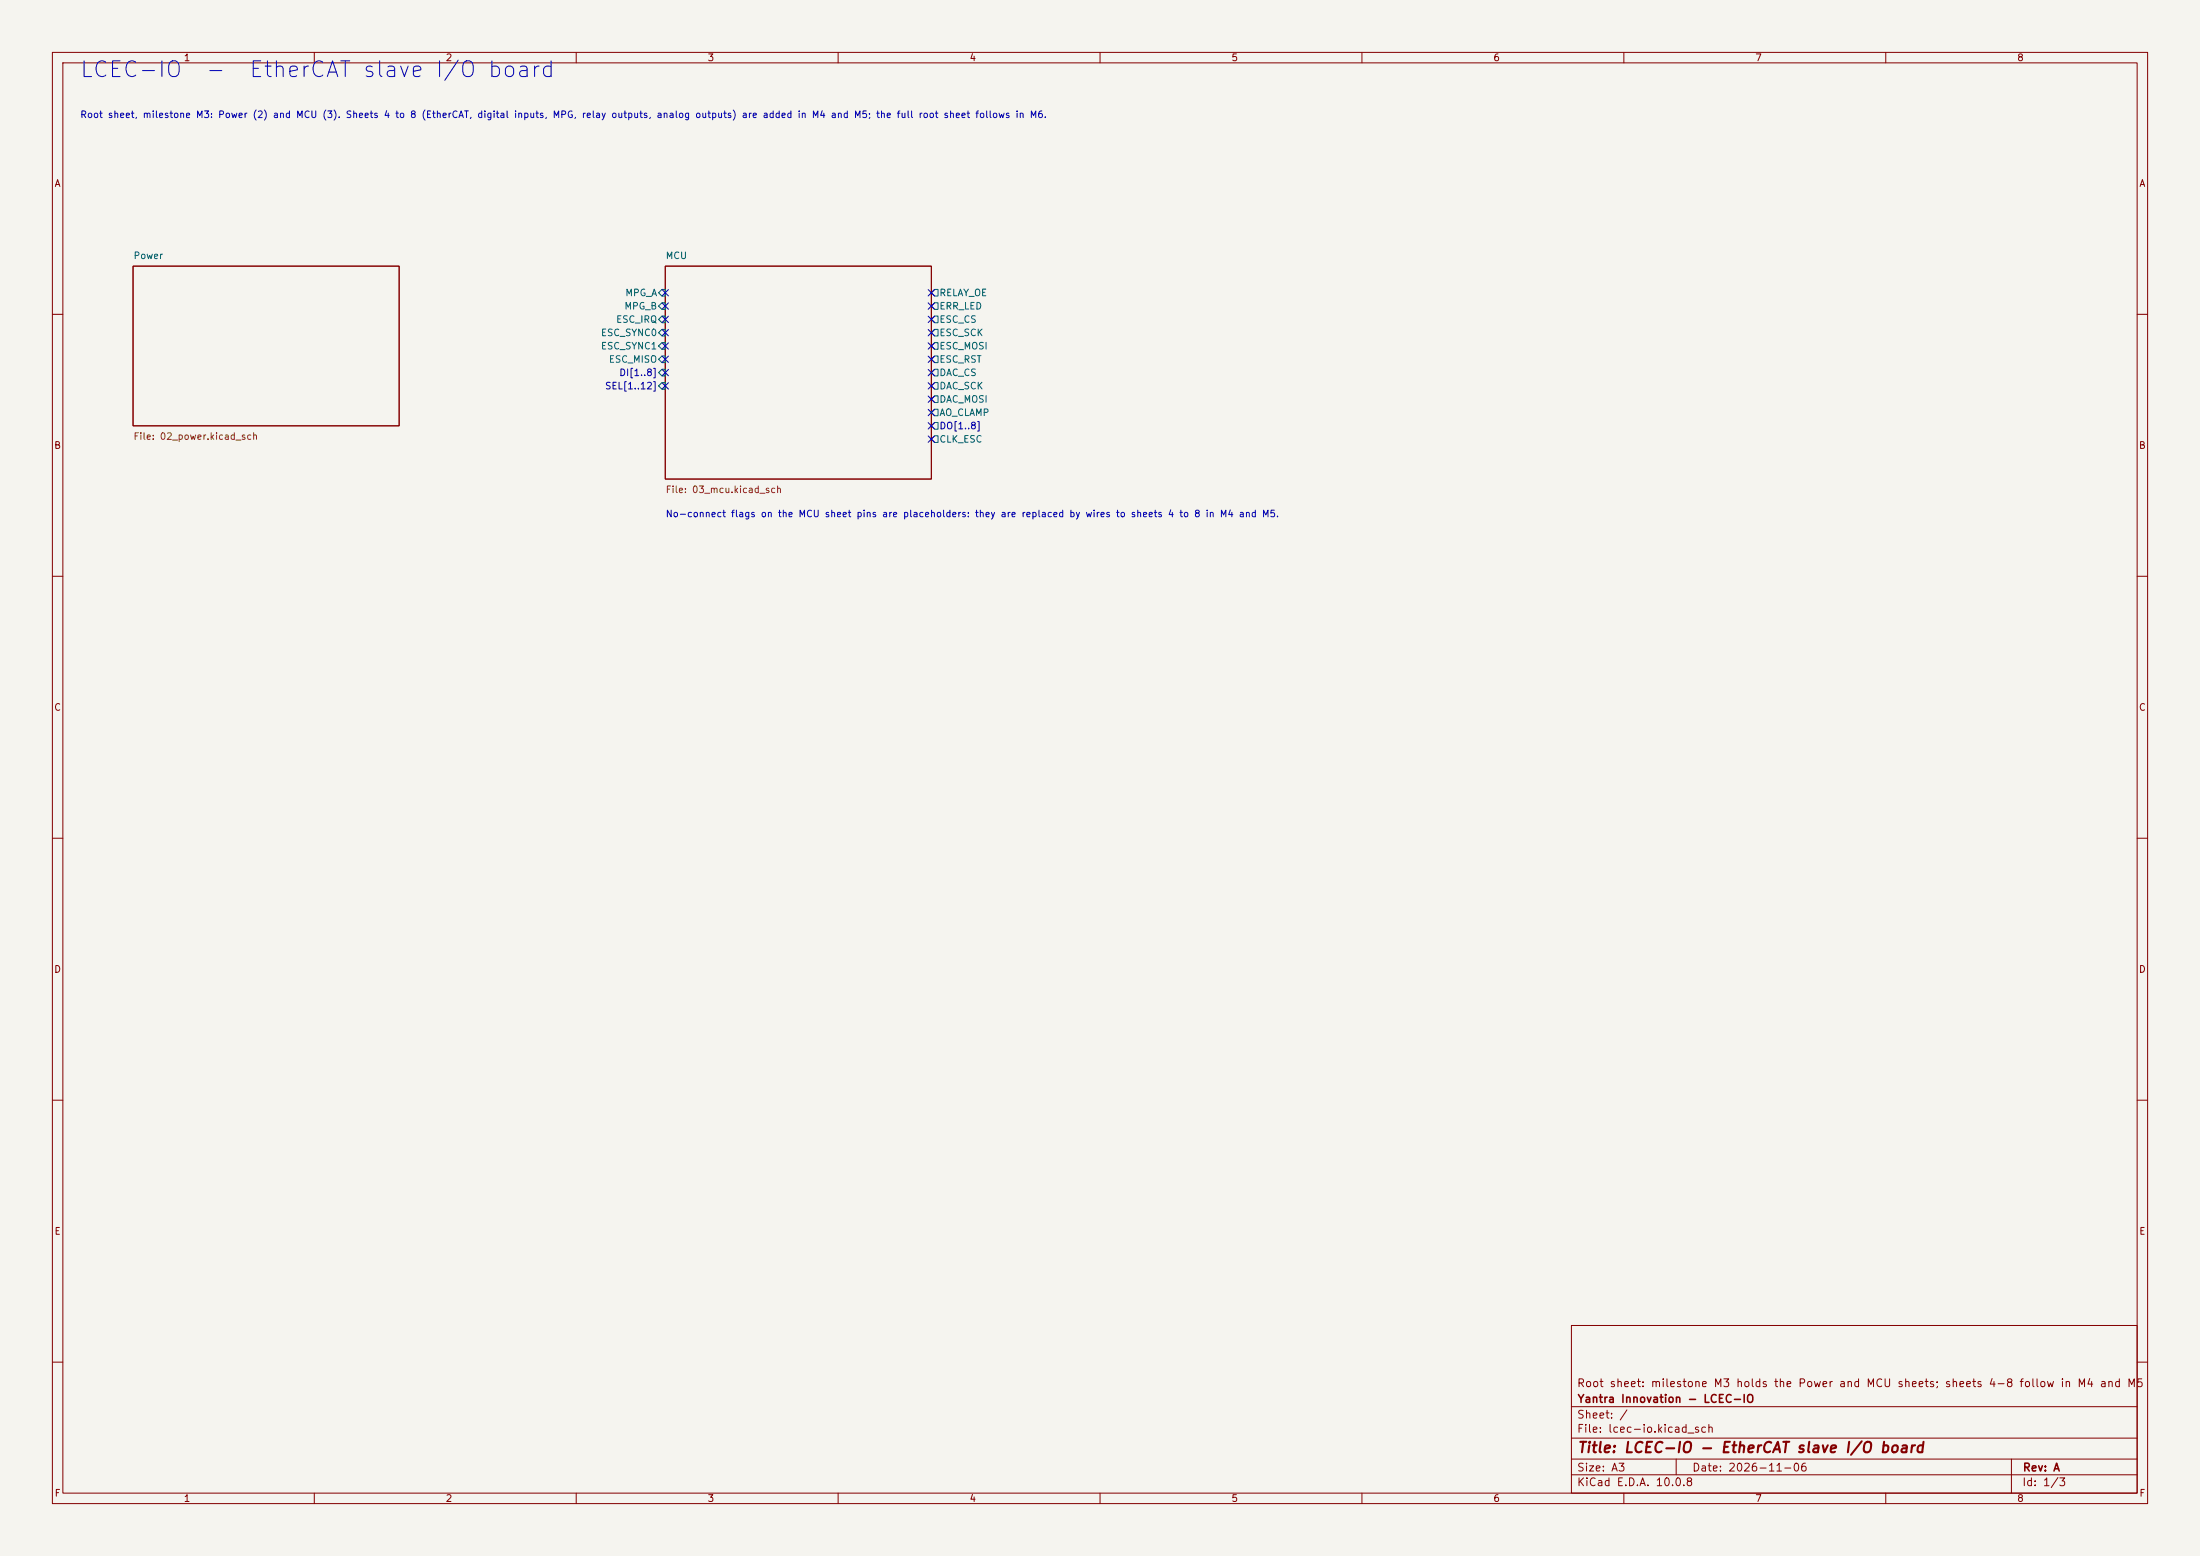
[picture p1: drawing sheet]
<svg xmlns="http://www.w3.org/2000/svg" width="420mm" height="297mm" viewBox="0 0 420 297" stroke-linecap="round" stroke-linejoin="round" font-family="sans-serif">
<path d="M0 0h420v297h-420z" fill="#f5f4ef" stroke="#f5f4ef" stroke-width=".19"/>
<g fill="none" stroke="#840000" stroke-width=".19">
<path d="M10 10h400v277h-400zM12 12h396v273h-396zM60 10v2M110 10v2M160 10v2M210 10v2M260 10v2M310 10v2M360 10v2M25.4 50.8h50.8v30.5h-50.8zM127 50.8h50.8v40.6h-50.8zM10 60h2"/>
<path d="M408 60h2M10 110h2M408 110h2M10 160h2M408 160h2M10 210h2M408 210h2M300 253h108v32h-108zM10 260h2M300 278.5h108M300 274.5h108M300 268.5h108"/>
<path d="M320 278.5v3M384 278.5v6.5M408 260h2M60 285v2M110 285v2M160 285v2M210 285v2M260 285v2M300 281.5h108M310 285v2M360 285v2"/>
</g>
<g fill="none" stroke="#006464" stroke-width=".19">
<path d="M126.4 55.2h.6v1.3h-.6l-.7-.6zM126.4 57.8h.6v1.3h-.6l-.7-.7zM177.8 55.9l.6-.7h.7v1.3h-.7zM177.8 58.4l.6-.6h.7v1.3h-.7zM126.4 60.3h.6v1.3h-.6l-.7-.6zM126.4 62.9h.6v1.2h-.6l-.7-.6zM126.4 65.4h.6v1.3h-.6l-.7-.7zM126.4 67.9h.6v1.3h-.6l-.7-.6zM126.4 70.5h.6v1.3h-.6l-.7-.7zM126.4 73h.6v1.3h-.6l-.7-.6zM177.8 61l.6-.7h.7v1.3h-.7zM177.8 66l.6-.6h.7v1.3h-.7z"/>
<path d="M177.8 68.6l.6-.7h.7v1.3h-.7zM177.8 71.1l.6-.6h.7v1.3h-.7zM177.8 73.7l.6-.7h.7v1.3h-.7zM177.8 76.2l.6-.6h.7v1.2h-.7zM177.8 78.7l.6-.6h.7v1.3h-.7zM178.4 62.9h.7v1.2h-.7l-.6-.6zM178.4 80.6h.7v1.3h-.7l-.6-.6zM178.4 83.2h.7v1.3h-.7l-.6-.7z"/>
</g>
<g fill="none" stroke="#000084" stroke-width=".19">
<path d="M126.4 57.8l1.2 1.2M126.4 55.3l1.2 1.2M127.6 57.8l-1.2 1.2M127.6 55.3l-1.2 1.2M177.2 57.8l1.2 1.2M177.2 55.3l1.2 1.2M178.4 57.8l-1.2 1.2M178.4 55.3l-1.2 1.2M126.4 68l1.2 1.2M126.4 73.1l1.2 1.2M126.4 60.4l1.2 1.2M126.4 62.9l1.2 1.2"/>
<path d="M126.4 65.4l1.2 1.2M126.4 70.5l1.2 1.2M127.6 68l-1.2 1.2M127.6 73.1l-1.2 1.2M127.6 60.4l-1.2 1.2M127.6 62.9l-1.2 1.2M127.6 65.4l-1.2 1.2M127.6 70.5l-1.2 1.2M177.2 75.6l1.2 1.2M177.2 60.4l1.2 1.2M177.2 65.4l1.2 1.2M177.2 70.5l1.2 1.2"/>
<path d="M177.2 68l1.2 1.2M177.2 62.9l1.2 1.2M177.2 73.1l1.2 1.2M177.2 78.1l1.2 1.2M178.4 75.6l-1.2 1.2M178.4 60.4l-1.2 1.2M178.4 65.4l-1.2 1.2M178.4 70.5l-1.2 1.2M178.4 68l-1.2 1.2M178.4 62.9l-1.2 1.2M178.4 73.1l-1.2 1.2M178.4 78.1l-1.2 1.2"/>
<path d="M177.2 83.2l1.2 1.2M177.2 80.7l1.2 1.2M178.4 83.2l-1.2 1.2M178.4 80.7l-1.2 1.2"/>
</g>
<g font-size="3" fill="#0000c2">
<text x="15" y="15.5">LCEC-IO</text>
<text x="39" y="15.5">-</text>
<text x="47.3" y="15.5">EtherCAT slave I/O board</text>
</g>
<text font-size="2" fill="#840000" x="301" y="277.8">Title: LCEC-IO - EtherCAT slave I/O board</text>
<g font-size="1.5" fill="#840000">
<text x="300.9" y="265.1">Root sheet: milestone M3 holds the Power and MCU sheets; sheets 4-8 follow in M4 and M5</text>
<text x="301" y="268.1">Yantra Innovation - LCEC-IO</text>
<text x="300.9" y="273.8">File: lcec-io.kicad_sch</text>
<text x="300.9" y="271.1">Sheet: /</text>
<text x="300.9" y="281.2">Size: A3</text>
<text x="322.9" y="281.2">Date: 2026-11-06</text>
<text x="386" y="281.2">Rev: A</text>
<text x="300.9" y="284">KiCad E.D.A. 10.0.8</text>
<text x="385.9" y="284">Id: 1/3</text>
</g>
<g font-size="1.3" fill="#840000">
<text x="35" y="12">1</text>
<text x="85" y="12">2</text>
<text x="135" y="12">3</text>
<text x="185" y="12">4</text>
<text x="235" y="12">5</text>
<text x="285" y="12">6</text>
<text x="335" y="12">7</text>
<text x="385" y="12">8</text>
<text x="10.3" y="36">A</text>
<text x="408.3" y="36">A</text>
<text x="10.2" y="86">B</text>
<text x="408.2" y="86">B</text>
<text x="10.2" y="136">C</text>
<text x="408.2" y="136">C</text>
<text x="10.2" y="186">D</text>
<text x="408.2" y="186">D</text>
<text x="10.3" y="236">E</text>
<text x="408.3" y="236">E</text>
<text x="10.3" y="286">F</text>
<text x="35" y="287">1</text>
<text x="85" y="287">2</text>
<text x="135" y="287">3</text>
<text x="185" y="287">4</text>
<text x="235" y="287">5</text>
<text x="285" y="287">6</text>
<text x="335" y="287">7</text>
<text x="385" y="287">8</text>
<text x="408.3" y="286">F</text>
</g>
<g font-size="1.3" fill="#0000c2">
<text x="15.2" y="22.8">Root sheet, milestone M3: Power (2) and MCU (3). Sheets 4 to 8 (EtherCAT, digital inputs, MPG, relay outputs, analog outputs) are added in M4 and M5; the full root sheet follows in M6.</text>
<text x="127" y="99">No-connect flags on the MCU sheet pins are placeholders: they are replaced by wires to sheets 4 to 8 in M4 and M5.</text>
</g>
<g font-size="1.3" fill="#006464">
<text x="25.4" y="49.8">Power</text>
<text x="127" y="49.8">MCU</text>
<text x="119.1" y="59.4">MPG_B</text>
<text x="119.3" y="56.8">MPG_A</text>
<text x="179.2" y="56.8">RELAY_OE</text>
<text x="179.2" y="59.4">ERR_LED</text>
<text x="114.6" y="64.5">ESC_SYNC0</text>
<text x="117.5" y="61.9">ESC_IRQ</text>
<text x="179.2" y="61.9">ESC_CS</text>
<text x="179.2" y="64.5">ESC_SCK</text>
<text x="114.6" y="67">ESC_SYNC1</text>
<text x="116.1" y="69.5">ESC_MISO</text>
<text x="179.2" y="67">ESC_MOSI</text>
<text x="179.2" y="69.5">ESC_RST</text>
<text x="179.2" y="72.1">DAC_CS</text>
<text x="179.2" y="74.6">DAC_SCK</text>
<text x="179.2" y="77.2">DAC_MOSI</text>
<text x="179.2" y="79.7">AO_CLAMP</text>
<text x="179.2" y="84.8">CLK_ESC</text>
</g>
<g font-size="1.3" fill="#000084">
<text x="115.4" y="74.6">SEL[1..12]</text>
<text x="118.1" y="72.1">DI[1..8]</text>
<text x="179.2" y="82.2">DO[1..8]</text>
</g>
<g font-size="1.3" fill="#725600">
<text x="25.4" y="84.3">File: 02_power.kicad_sch</text>
<text x="127" y="94.4">File: 03_mcu.kicad_sch</text>
</g>
</svg>
